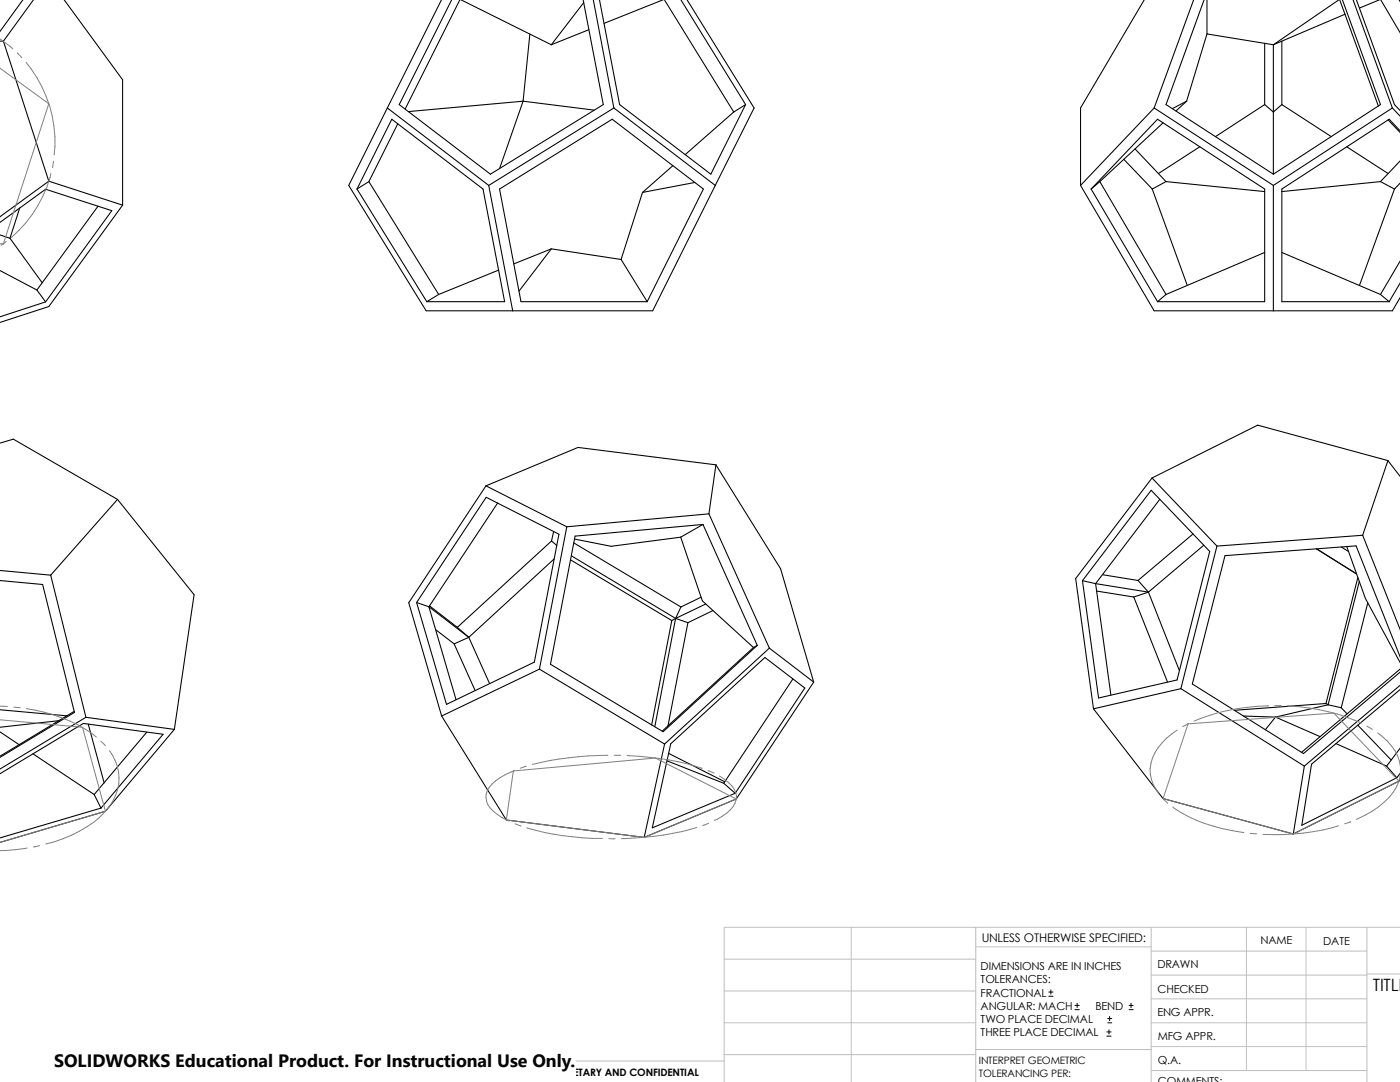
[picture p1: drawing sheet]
<svg xmlns="http://www.w3.org/2000/svg" width="279mm" height="216mm" viewBox="0 0 279 216" stroke-linecap="round" stroke-linejoin="round" font-family="sans-serif">
<g fill="none" stroke="#c0c0c0" stroke-width=".2">
<path d="M144.5 197.7h50.2M144.5 191.4h50.2M169.9 185v30.9M194.7 185v30.9M194.7 188.9h35M229.7 185v30.9M229.7 199.3h43.1M229.7 194.6h43.1M229.7 189.8h43.1M248.8 185v28.6M260.6 185v28.6M272.8 185v30.9"/>
<path d="M272.8 194.4h6.6M279.4 185h-134.9v30.9M144.5 210.4h50.2M144.5 204.1h50.2M144.5 211.7h-41.5v4.2M194.7 209.4h35.1M229.7 204.1h43.1M229.7 208.8h43.1M229.8 213.6h43"/>
</g>
<g fill="none" stroke="#000" stroke-width=".21">
<path d="M4.6 0l-4.7 6.3M6.7 0l-6 8.2M12.8 -.1l11.7 16v25M88.1 -.1l-10.8 21.6M91.8 -.1l-10.9 21.9M92 -.1l18 9M116.4 -.1l4 21-22.5 13.9-18.2-13.9 10.5-21M118.4 -.1l4.1 21.6M119.6 -.1l4.1 21 18.2 13.9 6.9-13.9M132.4 -.1l-11.8 4.8M132.6 -.1l13.8 22.5M135.9 -.1l12.9 21"/>
<path d="M137.1 -.1l13.4 21.6-7.8 15.5M228.4 -.1l-12.8 21.6v15.5M238.2 -.1l-7.9 21.6M240.3 -.1l-7.6 21 21.4 13.9M240.9 0v6.8M267.2 -.1l-13.1 9M267.4 -.1l7.7 21.3M267.9 -.1l7.6 21-21.4 13.9M270 -.1l7.9 21.6M270.7 -.1l7.6 21 1.1 1.2M275.3 -.1l-4 1.7M275.6 -.1l3.8 6.7"/>
<path d="M279.2 -.1l.2 .4M-.1 8.2h.8M.7 8.2l9 28M105.7 6.8l-1.3 13.4M116.5 .5l-6.5 8.4M117.5 5.9l-7.5 3M240.9 6.8l-4.1 13.4M240.9 6.8l13.2 2.1M252.4 8.6v12.3M254.1 8.9v25.9M255.8 8.2v12.7M268.4 2.8l-14.3 6.1"/>
<path d="M9.7 36.2l14.8 4.7M9.7 36.2l-9.8 7.1M71.2 37.7l7-13.9 18.2 13.9 4.3 22.5h-15.5M71.2 37.7l14 22.5M73.6 36.2l-2.4 1.5M73.6 36.2l13.9 22.6M77.3 21.5l-7.7 15.5 15.4 25h45.3l12.4-25M77.3 21.5l20.2 15.5M79.4 24.7l-5.8 11.5M97.5 37l4.8 25M99.7 37.7l22.5-13.9 18.2 13.9-11.2 22.5h-25.2zM104.4 20.2l-22.9 2.1"/>
<path d="M104.4 20.2l14.2 1.8M104.4 20.2l-4.7 13.5M122.5 21.5l-25 15.5M122.5 21.5l20.2 15.5M128.2 38.4l-4.2 13.4M134.3 33.1l-6.1 5.3M138.7 36.4l-10.5 2M146.4 22.4l-9.7 8.5M148.8 20.9l-2.4 1.5M215.6 37l14.7 25h47.6l1.5-2.7M217.8 37.7l13.2 22.5M217.8 37.7l13.2-13.9 21.4 13.9v22.5h-21.4"/>
<path d="M219.5 36.2l-1.7 1.5M219.5 36.2l13.2 22.6M224.3 31.8l5.7 5.9M226.5 29.7l6.2 6.5M230 37.7l6.9 19.2M230.3 21.5l-14.7 15.5M230.3 21.5l23.8 15.5M232.1 24.5l-12.6 11.7M232.7 36.2l-2.7 1.5M232.7 36.2l19.7 2M236.8 20.2l-2.8 1.5M236.8 20.2l-2.1 1.9"/>
<path d="M239.4 29.3l-8.2 5.3M252.4 20.9l1.7 1.5 1.7-1.5M252.4 20.9l-9.8 6.4M254.1 37v25M255.8 20.9l9.9 6.4M268.8 29.3l8.2 5.3M275.5 36.2l2.8 1.5M275.5 36.2l-19.7 2M277 23.9l2.4 2.6M277.9 21.5l-23.8 15.5M277.9 21.5l1.5 1.7M278.3 37.7l-7 19.2"/>
<path d="M279.4 26.1l-2.2-2.3-21.4 13.9v22.5h21.4M279.4 32.1l-3.9 4.1M279.4 36.5l-1.1 1.2M-.1 44.4l9.2-6.6 13.2 4.2-13.2 18.2M0 54l7.4 3.9M0 46.9l2 .6M2 47.5l6.4 8.9M3.9 41.5l-1.9 6M7.4 57.9l1.7 2.3M19.6 41.1l-12.2 16.8M24.5 40.9l-14.8 20.3-9.8 3.2M87.5 58.8l-2.3 1.4"/>
<path d="M99.5 53.9l-12 4.9M110 49.7l-6.4 8.4M110 49.7l14 2.1M110 49.7l-7.5 3M124 51.8l5.2 8.4M232.7 58.8l-1.7 1.4M252.4 50.4l-19.7 8.4M255.8 50.4l19.7 8.4M275.5 58.8l1.7 1.4M279.4 56.4l-2.2 3.8M279.4 52.1l-3.9 6.7M9.1 60.2l-9.2 3"/>
<path d="M0 88.4l2.7-.8 20.8 12.1M23.5 99.7l-13.4 15.1M23.5 99.7l15.2 19-3.9 26.8M97 96.9l-15.4 23.4 6.5 22.6M97 96.9l16.1 8.2M97 99.2l14.5 7.4-4.9 25.5-17.5 8.4-6-20.3zM142.9 92.8l-27.5-3.5-18.4 7.6M142.9 92.8l-1.4 9.7M142.9 92.8l12.9 20.7 6.6 22.6M229.7 97.8l11.7 12.2-6.5 25.7-15.7 3.6-3.2-23.4zM229.9 95.4l-15.2 20 3.5 26M229.9 95.4l13 13.6"/>
<path d="M231.5 99.6l-12.8 16.9M277 91.9l-26-7.1-21.1 10.6M277 91.9l-5.1 14.9M277 91.9l2.4 3.2M-.1 113.8l10.2 1M-.1 115.8l8.6 .8 6.4 25.6-15 8.9M10.1 114.8l7 28.3M99.3 100.4l-13.7 20.7M110.1 107.9l1 .9M110.1 107.9l-18.8 17.3M110.5 106l-.4 1.9M110.6 111.5l-17 15.7"/>
<path d="M113.1 105.1l-5.4 28.4M113.9 111.7l20.2 12.1M114 110.9l20.8 12.5M114.5 108.3l21.4 12.8M135.8 107.2l-13.8 1.8-7.3-1.4M135.8 107.2l4.4 12.7 10.2 9.3M139.9 119.2l-4 1.9M140.3 104.6l-25.5 2.4-4.9 25.5 22.4 13.5 18.8-17.2M140.3 104.6l10.8 24.2M140.3 104.6l-4.5 2.6M141.5 102.5l-28.4 2.6M141.5 102.5l12 26.8"/>
<path d="M216 115.9l2.7 .6M218.7 116.5l3 22.2M218.7 116.5l10.5 1.7M218.9 117.9l7.4 1.2M220 114.7l7.1 1.1M226.3 119.1l6.7 17M227.1 115.8l2.1 2.4M229.2 118.2l-2.9 .9M229.2 118.2l6.2 15.6M238.1 106.6l-11 9.2M240.2 108.8l-11 9.4M242.9 109l-7.2 28.4"/>
<path d="M262.7 109.5l8 5-7.9-5M267.7 109.1l1.5 1M268.8 109.1l3.7 10.3 6.9 12.9M271 115.3l-6.4 25.1M271.3 116l-6.3 24.6M271.9 106.8l-29 2.2M271.9 106.8l7.5 18.9M83.1 120.2l2.5 .9M85.6 121.1l5.4 18.5M85.6 121.1l8 6.1M85.7 120.9l5.6 4.3M87 125.6l3.6 2.9"/>
<path d="M90.6 128.5l4.2 9.3M91.3 125.2l2.3 2M93.6 127.2l-3 1.3M93.6 127.2l4.1 9.2M107.7 133.5l24.9 15M107.7 133.5l-19.6 9.4M134.1 123.8l-4.1 20.9M134.8 123.4l2.5 .8M134.8 123.4l-4.1 21.6M134.8 123.4l-.7 .4M135.9 121.1l-1.1 2.3M137.3 124.2l-4 20.7"/>
<path d="M140.8 120.5l-6 2.9M142.3 121.8l-5 2.4M150.4 129.2l-18.2 16.7M151.1 128.8l-.7 .4M153.5 129.3l-20.9 19.2M153.5 129.3l8.9 6.8M158.2 135.5l-13.8 20.8M162.4 136.1l-15.5 23.3-18.3 7.7M235.7 137.4l24.6 15.5M235.7 137.4l-17.5 4M273 120.3l-5.3 20.9M279.4 136.7l-19.1 16.2"/>
<path d="M279.4 131.1l-8.8-22.2-26.1 2-6.5 25.6 22.1 13.9 19.3-16.3M279.4 137.6l-17.7 14.9-1.9 12.2 19-9.5M279.4 133.5l-19.6 16.6M-.1 154.4l16.7-10 16 2.1-12.4 14.7M-.1 141.6l13.4 1.2M-.1 146l3.9 2.6M6.6 150.4l12.2 8.1M11.7 143.8l-11.8 1.3M14.8 141.9l-14.9 9M17.1 143.1l17.7 2.4M17.1 143.1l-17.1 10.4M17.6 144.5l3.2 11.7"/>
<path d="M18.8 158.5l1.4 2.7M29.3 146.1l-10.5 12.4M34.8 145.5l-13.8 16.4-21 6.2M88.1 142.9l12.9 20.7 27.6 3.5M132.6 148.5l-4 18.6M133.1 151.8l11.3 4.5M133.4 150.3l11.3 5.7M133.9 148.4l18.8-17.2 7.9 6.1-13.9 21-16.5 6.9zM144.4 156.3l2.3 2M218.2 141.4l13.9 17.9 26 7.1M248.2 142.9l6.4 .2M254.6 143.1l-2.1 2.5"/>
<path d="M254.6 143.1l8.8 3.9M260.3 152.9l-2.2 13.5M264.6 140.4l.4 .2M264.6 140.4l-18.3 1.3M265 140.6l2.7 .6M265 140.6l-10.4 2.5M266.6 148.4l10.1 4.5M267.7 141.2l1.2 1.3M271 144.7l6.6 6.9M276.7 152.9l2.1 2.3M279.4 155.5l-.2 .4-21.1 10.5M279.4 154.3l-.6 .9"/>
<path d="M279.4 149.3l-2.7 3.6M20.2 161.2l-20.2 6"/>
</g>
<g fill="none" stroke="#808080" stroke-width=".2">
<path d="M-.1 13.6l9.8 7.1-9 27.9h-.8M0 7.7l2.5 2M3.5 10.6l.9 .9M5.2 12.4a24.4 24.4 0 0 1 5.6 18.5M10.2 34.6a24.5 24.5 0 0 1-8 12.8M10.5 33.4h.1M10.7 32.2l-.2 1.2M1.2 48.2l-1 .7M-.1 143.6l16.6 1.5 4.5 16.8-21 6.2M-.1 140.9l1.6 .1M2.8 141.1l1.2 .1M5.2 141.4a30.1 30.1 0 0 1 14 5.7"/>
<path d="M20.2 147.9l.8 .9M21.8 149.8a9.1 9.1 0 0 1-1 12.3 23.8 23.8 0 0 1-11.7 6.3M102.4 153.8l28.4-2.5 16.1 8.1-18.3 7.7-27.6-3.5zM102.7 153.8a11.4 11.4 0 0 0-5.1 3.3 3.3 3.3 0 0 0 .9 4.8 10.3 10.3 0 0 0 3.1 1.9M105 152.9l-1.2 .4M121.3 150.7a64.8 64.8 0 0 0-15 1.8M122.6 150.7h1.3M125.1 150.7a55.5 55.5 0 0 1 15 2.6M141.3 153.8l1.2 .5M143.6 154.9h.1a5.5 5.5 0 0 1 3.3 4 4.8 4.8 0 0 1-2.9 4l-1.5 .8M232.1 159.4l.9 .9M234.9 145.7a10.5 10.5 0 0 0-5.4 7.7 7.6 7.6 0 0 0 1.8 5"/>
<path d="M237.1 144.4l29.1-2.1 13 13.6-21.1 10.5-26-7.1zM237.2 144.4l-1.2 .6M253.2 140.8a41.3 41.3 0 0 0-14.9 3.1M254.4 140.8h1.3M256.9 140.8a41.2 41.2 0 0 1 14.8 3.5M272.8 144.9l1.1 .6M275 146.3a10.3 10.3 0 0 1 4.4 6.4M279.4 154.6a8.5 8.5 0 0 1-3.2 5.5 18.4 18.4 0 0 1-5.5 3.4M5.4 169.2l-2.4 .3-3.1 .2M7.9 168.7l-1.3 .3M102.8 164.4l1.2 .4M105.2 165.2a51.2 51.2 0 0 0 15 2.1"/>
<path d="M121.5 167.3h1.3M139.1 165.1a54.5 54.5 0 0 1-15.1 2.2M141.4 164.3l-1.1 .4M234.1 161a30.5 30.5 0 0 0 14.1 5.1M249.5 166.3l1.3 .1M267.1 164.8a43.3 43.3 0 0 1-15 1.7M269.5 164l-1.1 .4"/>
</g>
<g fill="none" stroke="#000" stroke-width=".2">
<path d="M209.3 198.8h.8M209.3 198h.8M209.7 197.5v.9M214.5 201.5h.9M214.5 200.6h.9M215 200.2v.8M220.9 206.8h.8M220.9 205.9h.8M221.1 204.1h.8M221.1 203.2h.8M221.3 205.5v.8M221.4 202.8v.9"/>
<path d="M225.3 201.5h.8M225.3 200.6h.8M225.7 200.2v.8"/>
</g>
<path d="M10.8 209.2h104.1v6.7h-104.1z" fill="#fff"/>
<text font-size="3.6" x="10.8" y="213">SOLIDWORKS Educational Product. For Instructional Use Only.</text>
<text font-size="3.4" x="274" y="197.8">TITLE</text>
<text font-size="2.4" x="195.9" y="187.9">UNLESS OTHERWISE SPECIFIED:</text>
<g font-size="2.2">
<text x="251.6" y="188.4">NAME</text>
<text x="264.1" y="188.5">DATE</text>
<text x="195.7" y="193.5">DIMENSIONS ARE IN INCHES</text>
<text x="195.7" y="196.2">TOLERANCES:</text>
<text x="231" y="193.2">DRAWN</text>
<text x="195.7" y="198.8">FRACTIONAL</text>
<text x="195.7" y="201.5">ANGULAR: MACH</text>
<text x="218.6" y="201.5">BEND</text>
<text x="231" y="202.7">ENG APPR.</text>
<text x="231" y="198.1">CHECKED</text>
<text x="195.7" y="204.1">TWO PLACE DECIMAL</text>
<text x="195.7" y="206.8">THREE PLACE DECIMAL</text>
<text x="231.1" y="207.5">MFG APPR.</text>
<text x="231.1" y="212.2">Q.A.</text>
<text x="231.1" y="216.4">COMMENTS:</text>
</g>
<g font-size="2">
<text x="107.7" y="214.7">PROPRIETARY AND CONFIDENTIAL</text>
<text x="195.4" y="214.9">TOLERANCING PER:</text>
<text x="195.4" y="212.3">INTERPRET GEOMETRIC</text>
</g>
</svg>
